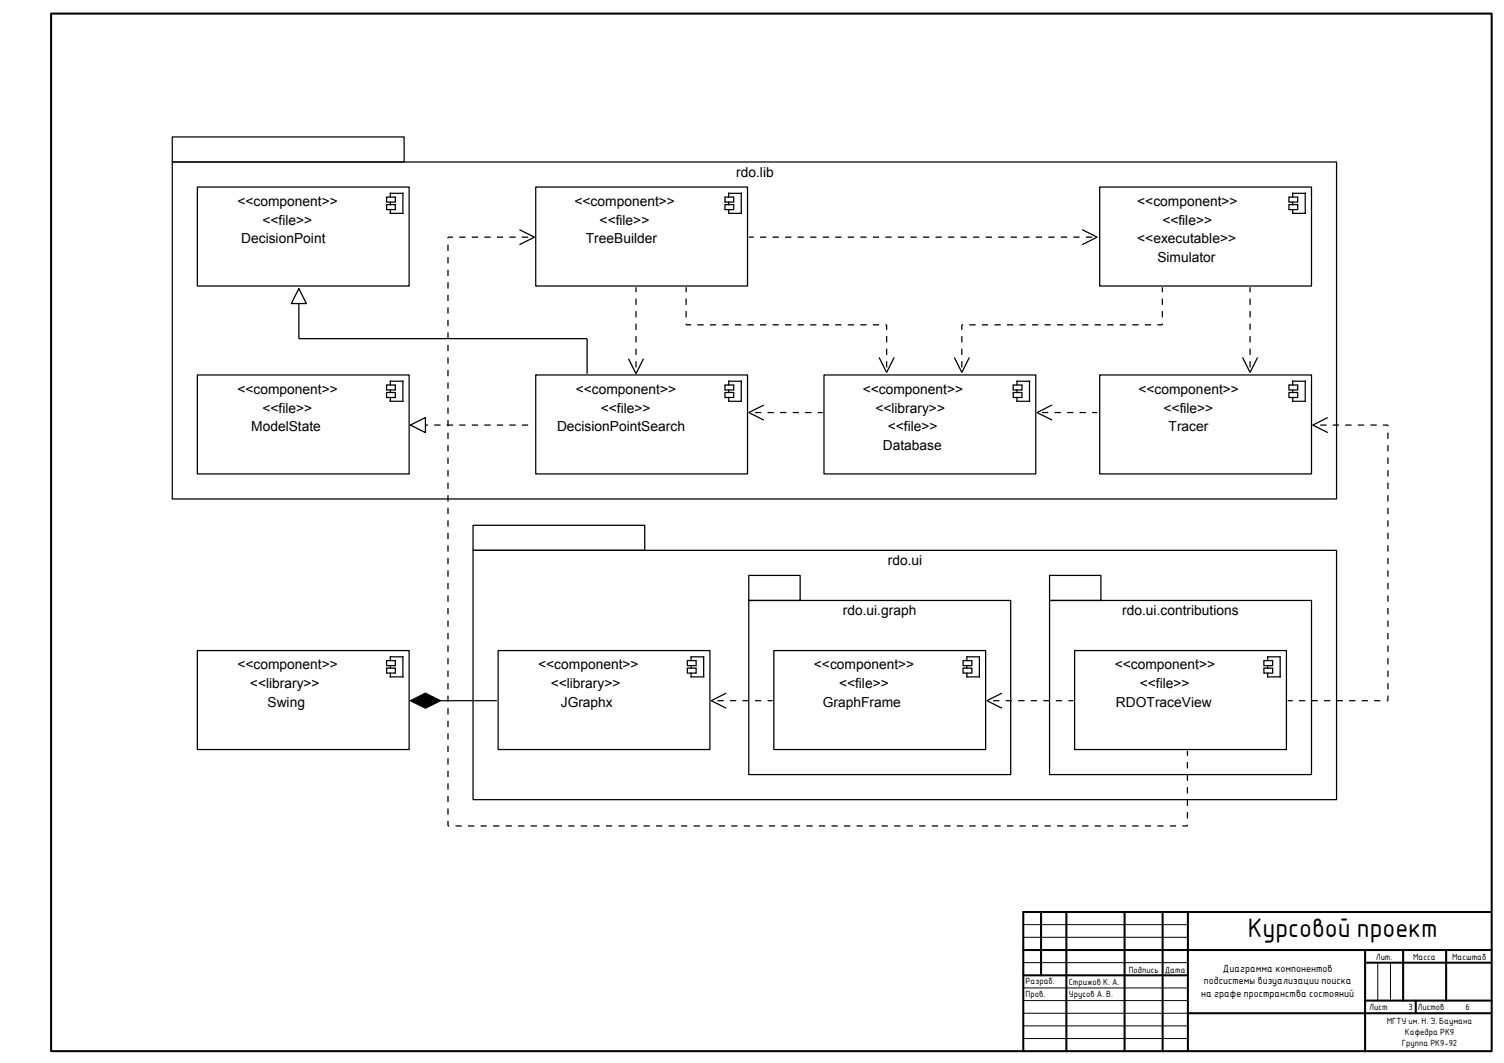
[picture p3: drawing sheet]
<svg xmlns="http://www.w3.org/2000/svg" width="594mm" height="420mm" viewBox="0 0 594 420" stroke-linecap="round" stroke-linejoin="round" font-family="sans-serif">
<g fill="none" stroke="#000" stroke-width=".8">
<path d="M20.2 5.4h568.9v409.9h-568.9zM404.1 375.4h185M411.2 360.3v25.1M421.2 360.3v55M444.1 360.3v55M459.2 360.3v55M469.2 360.3v55M539.1 375.4v39.9M554.2 375.4v19.9M571.1 375.4v19.9M589.1 360.3h-185v55M404.1 385.4h65.1"/>
<path d="M539.1 380.4h50M539.1 395.3h50M559.2 395.3v5M469.2 400.3h119.9"/>
</g>
<path d="M404.1 365.3h65.1M404.1 370.3h65.1M404.1 380.4h65.1M404.1 390.4h65.1M404.1 395.3h65.1M544.1 380.4v14.9M549.2 380.4v14.9M404.1 400.3h65.1M404.1 405.3h65.1M404.1 410.3h65.1" fill="none" stroke="#000" stroke-width=".39"/>
<path d="M67 53.1h483.1v275.2h-483.1z" fill="#fff"/>
<g fill="none" stroke="#000" stroke-width=".49">
<path d="M68 54.1h91.6v9.9h-91.6zM68 64h459.9v133.2h-459.9zM77.9 73.9h83.7v39.1h-83.7zM152.7 77.9h3.4v1.9h-3.4zM154.2 77.9v-1.5h4.9v7.9h-4.9v-1.5M154.2 79.8v1M211.6 73.9h83.6v39.1h-83.6zM286.3 77.9h3.5v1.9h-3.5zM287.8 77.9v-1.5h5v7.9h-5v-1.5M287.8 79.8v1M434.3 73.9h83.7v39.1h-83.7zM509.1 77.9h3.4v1.9h-3.4z"/>
<path d="M510.5 77.9v-1.5h5v7.9h-5v-1.5M510.5 79.8v1M152.7 80.8h3.4v2h-3.4zM205.1 90.7l6 3-6 3M286.3 80.8h3.5v2h-3.5zM427.4 90.7l5.9 3-5.9 3M509.1 80.8h3.4v2h-3.4zM118 114v19.8h113.9v13.9M77.9 148.2h83.7v39.1h-83.7zM152.7 152.1h3.4v2h-3.4zM152.7 155.1h3.4v2h-3.4zM154.2 152.1v-1.5h4.9v7.9h-4.9v-1.4"/>
<path d="M154.2 154.1v1M211.6 148.2h83.6v39.1h-83.6zM248.2 141.7l3 6 2.9-6M286.3 152.1h3.5v2h-3.5zM286.3 155.1h3.5v2h-3.5zM287.8 152.1v-1.5h5v7.9h-5v-1.4M287.8 154.1v1M325.4 148.2h83.7v39.1h-83.7zM347.2 141.2l3 6 2.9-6M376.9 141.2l3 6 2.9-6M400.2 152.1h3.4v2h-3.4zM400.2 155.1h3.4v2h-3.4z"/>
<path d="M401.7 152.1v-1.5h4.9v7.9h-4.9v-1.4M401.7 154.1v1M434.3 148.2h83.7v39.1h-83.7zM490.7 141.2l3 6 3-6M509.1 152.1h3.4v2h-3.4zM509.1 155.1h3.4v2h-3.4zM510.5 152.1v-1.5h5v7.9h-5v-1.4M510.5 154.1v1M301.7 160l-6 3 6 3M415.5 160l-5.9 3 5.9 3M524.4 165l-5.9 3 5.9 2.9M186.8 207.5h67.8v9.9h-67.8z"/>
<path d="M186.8 217.4h341.1v98.5h-341.1zM295.7 227.3h20.3v9.9h-20.3zM295.7 237.2h103.5v68.8h-103.5zM414.5 227.3h20.3v9.9h-20.3zM414.5 237.2h103.5v68.8h-103.5zM77.9 257h83.7v39.2h-83.7zM196.7 257h83.7v39.2h-83.7zM305.6 257h83.7v39.2h-83.7zM424.4 257h83.7v39.2h-83.7zM152.7 261h3.4v2h-3.4zM152.7 264h3.4v2h-3.4zM154.2 261v-1.5h4.9v7.9h-4.9v-1.4"/>
<path d="M154.2 263v1M162.1 276.8l5.9-2.9 6 2.9-6 3zM174 276.8h22.2M271.5 261h3.4v2h-3.4zM271.5 264h3.4v2h-3.4zM273 261v-1.5h4.9v7.9h-4.9v-1.4M273 263v1M286.8 273.9l-5.9 2.9 5.9 3M380.4 261h3.4v2h-3.4zM380.4 264h3.4v2h-3.4zM381.9 261v-1.5h4.9v7.9h-4.9v-1.4M381.9 263v1"/>
<path d="M395.7 273.9l-5.9 2.9 5.9 3M499.2 261h3.4v2h-3.4zM499.2 264h3.4v2h-3.4zM500.6 261v-1.5h5v7.9h-5v-1.4M500.6 263v1"/>
</g>
<path d="M162.1 276.8l5.9-2.9 6 2.9-6 3z" fill="#000"/>
<g fill="none" stroke="#000" stroke-width=".49" stroke-dasharray="2.5 2.5" stroke-dashoffset=".5" stroke-linecap="butt">
<path d="M176.9 93.7h34.2M295.7 93.7h137.6M251.2 113.5v34.2M271 113.5v14.9M459.1 113.5v14.9M493.7 113.5v33.7M271 128.4h79.2M350.2 128.4v18.8M379.9 128.4v18.8M459.1 128.4h-79.2M324.9 163h-29.2M433.3 163h-23.7"/>
<path d="M548.2 168h-29.7M305.1 276.8h-24.2M423.9 276.8h-34.1M508.6 276.8h39.6M548.2 276.8v-108.8M469 296.6v29.7M176.9 326.3v-232.6M469 326.3h-292.1"/>
</g>
<path d="M118 114l3 5.9h-5.9z" fill="#fff"/>
<path d="M118 114l3 5.9h-5.9z" fill="none" stroke="#000" stroke-width=".49"/>
<path d="M162.1 168h49" fill="none" stroke="#000" stroke-width=".49" stroke-dasharray="2.5 2.5" stroke-dashoffset=".5" stroke-linecap="butt"/>
<path d="M162.1 168l5.9-3v5.9z" fill="#fff"/>
<path d="M162.1 168l5.9-3v5.9z" fill="none" stroke="#000" stroke-width=".49"/>
<text font-size="10.2" x="492.8" y="370.3">Курсовой проект</text>
<g font-size="5.4">
<text x="290.8" y="69.9">rdo.lib</text>
<text x="93.8" y="81.3">&lt;&lt;component&gt;&gt;</text>
<text x="226.9" y="81.3">&lt;&lt;component&gt;&gt;</text>
<text x="449.2" y="81.3">&lt;&lt;component&gt;&gt;</text>
<text x="103.7" y="88.8">&lt;&lt;file&gt;&gt;</text>
<text x="236.8" y="88.8">&lt;&lt;file&gt;&gt;</text>
<text x="459.1" y="88.8">&lt;&lt;file&gt;&gt;</text>
<text x="95.3" y="96.2">DecisionPoint</text>
<text x="231.4" y="96.2">TreeBuilder</text>
<text x="449.2" y="96.2">&lt;&lt;executable&gt;&gt;</text>
<text x="457.1" y="103.6">Simulator</text>
<text x="93.8" y="155.6">&lt;&lt;component&gt;&gt;</text>
<text x="227.4" y="155.6">&lt;&lt;component&gt;&gt;</text>
<text x="340.8" y="155.6">&lt;&lt;component&gt;&gt;</text>
<text x="449.7" y="155.6">&lt;&lt;component&gt;&gt;</text>
<text x="103.7" y="163">&lt;&lt;file&gt;&gt;</text>
<text x="237.3" y="163">&lt;&lt;file&gt;&gt;</text>
<text x="345.7" y="163">&lt;&lt;library&gt;&gt;</text>
<text x="459.6" y="163">&lt;&lt;file&gt;&gt;</text>
<text x="99.2" y="170.4">ModelState</text>
<text x="220" y="170.4">DecisionPointSearch</text>
<text x="350.7" y="170.4">&lt;&lt;file&gt;&gt;</text>
<text x="461.5" y="170.4">Tracer</text>
<text x="348.7" y="177.9">Database</text>
<text x="350.7" y="223.4">rdo.ui</text>
<text x="332.8" y="243.2">rdo.ui.graph</text>
<text x="443.2" y="243.2">rdo.ui.contributions</text>
<text x="93.8" y="264.5">&lt;&lt;component&gt;&gt;</text>
<text x="212.6" y="264.5">&lt;&lt;component&gt;&gt;</text>
<text x="321.5" y="264.5">&lt;&lt;component&gt;&gt;</text>
<text x="440.3" y="264.5">&lt;&lt;component&gt;&gt;</text>
<text x="98.7" y="271.9">&lt;&lt;library&gt;&gt;</text>
<text x="217.5" y="271.9">&lt;&lt;library&gt;&gt;</text>
<text x="331.4" y="271.9">&lt;&lt;file&gt;&gt;</text>
<text x="450.2" y="271.9">&lt;&lt;file&gt;&gt;</text>
<text x="105.7" y="279.3">Swing</text>
<text x="221.5" y="279.3">JGraphx</text>
<text x="324.9" y="279.3">GraphFrame</text>
<text x="440.8" y="279.3">RDOTraceView</text>
</g>
<g font-size="4">
<text x="475.4" y="388.9">подсистемы визуализации поиска</text>
<text x="483" y="384">Диаграмма компонентов</text>
<text x="474.4" y="393.9">на графе пространства состояний</text>
</g>
<g font-size="3.4">
<text x="543.4" y="379.3">Лит.</text>
<text x="558.1" y="379.4">Масса</text>
<text x="573.5" y="379.3">Масштаб</text>
<text x="405.1" y="389">Разраб.</text>
<text x="422.1" y="389">Стрижов К. А.</text>
<text x="445.8" y="384.3">Подпись</text>
<text x="460" y="384.4">Дата</text>
<text x="405.1" y="394">Пров.</text>
<text x="422.2" y="393.9">Урусов А. В.</text>
<text x="540.7" y="399.1">Лист</text>
<text x="556.3" y="399.1">3</text>
<text x="559.9" y="399.1">Листов</text>
<text x="578.7" y="399.1">6</text>
<text x="547.7" y="404.6">МГТУ им. Н. Э. Баумана</text>
<text x="553.7" y="413.1">Группа РК9-92</text>
<text x="554.9" y="408.9">Кафедра РК9</text>
</g>
</svg>
